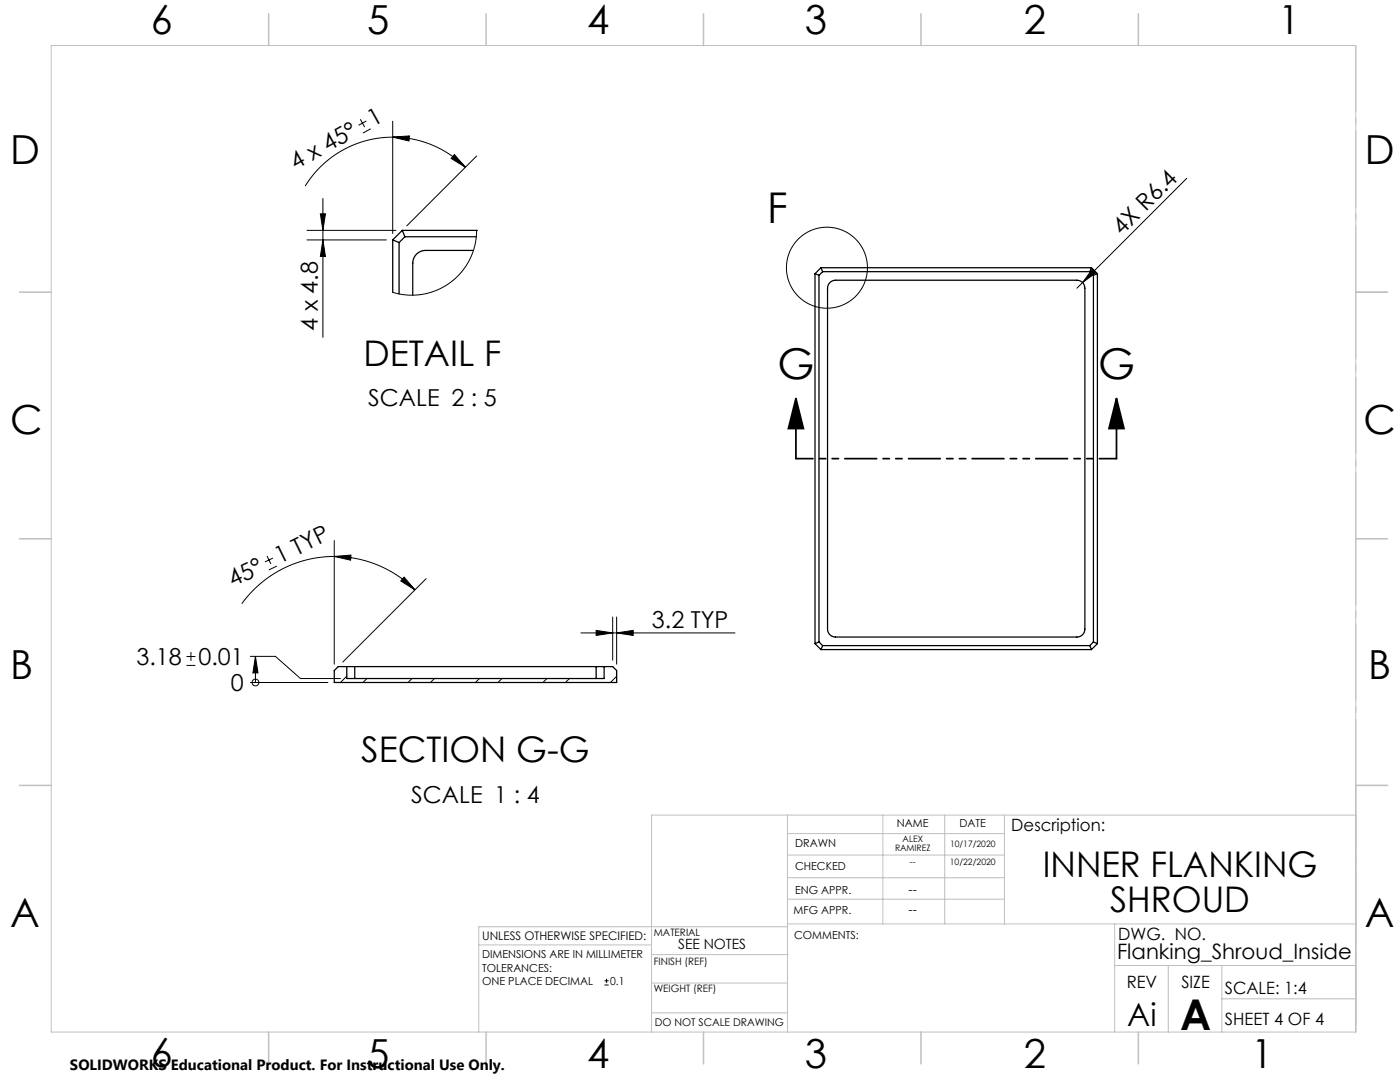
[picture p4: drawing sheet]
<svg xmlns="http://www.w3.org/2000/svg" width="279mm" height="216mm" viewBox="0 0 279 216" stroke-linecap="round" stroke-linejoin="round" font-family="sans-serif">
<g fill="none" stroke="#000" stroke-width=".2">
<path d="M64.4 39.6v27.7M71.9 23.8l.9 1.6M73.1 24.1l-1.5 .9M74 25.7l-1.6 .9M78.4 24.2v22.4M78.4 27.4l3.3-.3-.1 1zM78.4 27.4a20.5 20.5 0 0 1 14.5 6M78.4 27.4a20.5 20.5 0 0 0-17.5 9.7M90.7 30.8l2.2 2.6-2.9-1.8zM95.1 31.1l-13.9 14M236.8 35.6l-21.9 21.9M61.3 46h17.7"/>
<path d="M61.3 47.9h15.8M63.9 42.7h1l-.5 3.3zM64.4 47.9l.5 3.3h-1zM95.1 46h.1M95.1 46l-.3 3-1.1 2.9-1.7 2.5-2.2 2-2.6 1.5-2.8 .8-3 .2-3-.6M218 53.7l.7 .7-2.7 2zM53.3 110.9l.8 1.6M54.5 111.3l-1.6 .8M55.3 112.9l-1.6 .8M66.7 107.9v24.6M66.7 111l3.3-.2v1zM66.7 111a22.8 22.8 0 0 1 16.1 6.7"/>
<path d="M66.7 111a22.8 22.8 0 0 0-18.5 9.5M80.6 115.2l2.2 2.5-2.8-1.8zM85.1 115.5l-16.7 16.6M37.2 132.8h1.8M37.2 131h1.8M38.1 130.1v1.8M50 136.2h15.4M50 131h5l5 4.4h7.9M51 136.2h.1M51 131l.5 3.3h-1zM51 131v5.2M69.2 134.9l-1.3 1.3"/>
<path d="M73.2 135.4l-.8 .8M82.2 135.4l-.8 .8M86.7 135.4l-.8 .8M95.7 135.4l-.8 .8M100.2 135.4l-.8 .8M109.2 135.4l-.8 .8M113.6 135.4l-.8 .8M115.9 126.3h30.8M119 125.8l3.3 .5-3.3 .5zM122.3 123.1v8.6M123.1 134.9l-1.3 1.3M123.1 126.3l3.3-.5v1z"/>
<path d="M123.1 123.1v9.4M120.6 196.5h.9M120.6 195.7h.9M121.1 195.3v.8"/>
<circle cx="165" cy="53.4" r="8.1"/>
<circle cx="51" cy="136.2" r=".68"/>
</g>
<path d="M158.8 79.5l1.5 6h-3zM158.8 79.5v12M222.8 79.5l1.5 6h-3zM222.8 79.5v12" fill="none" stroke="#000" stroke-width=".35"/>
<path d="M222.8 91.5h-64" fill="none" stroke="#000" stroke-width=".35" stroke-dasharray="6.3 1.3 1.3 1.3 1.3 1.3" stroke-dashoffset="2.9"/>
<path d="M270.6 9.1v49.2M270.6 58.3v49.2M270.6 107.5v49.2M270.6 156.7v49.2" fill="none" stroke="#c0c0c0" stroke-width=".2" stroke-dasharray="15.2 1.3 1.3 1.3" stroke-dashoffset="2.1"/>
<g fill="none" stroke="#c0c0c0" stroke-width=".2">
<path d="M10.2 9.1h260.4v196.8h-260.4zM270.6 58.3h6.3M270.6 156.7h6.3M157.2 162.6v43.3M157.2 175.1h43.3M157.2 170.6h43.3M157.2 166.3h43.3M157.2 179.4h43.3M176.2 162.6v21.8M188.5 162.6v21.8M200.5 162.6v21.8M95.5 188.5h34.5"/>
<path d="M130 196.2h27.2M130 190.5h27.3M157.2 184.4h113.4M157.2 184.9h-61.7v21M222.5 184.4v21.5M222.5 192.7h48.1M233.2 192.7v13.2M243.9 199.3h26.7M243.9 192.7v13.2M130 202.1h27.2M270.6 204.4v-41.8h-140.6v43.3"/>
</g>
<g fill="none" stroke="#c0c0c0" stroke-width=".3">
<path d="M53.6 2.7v6.4M97 2.7v6.4M140.4 2.7v6.4M183.8 2.7v6.4M227.2 2.7v6.4M3.9 58.3h6.3M270.6 58.3h6.3M3.9 107.5h6.3M270.6 107.5h6.3M3.9 156.7h6.3M270.6 156.7h6.3M53.6 205.9v6.4"/>
<path d="M97 205.9v6.4M140.4 205.9v6.4M183.8 205.9v6.4M227.2 205.9v6.4"/>
</g>
<g fill="#000">
<path d="M218 53.7l.7 .7-2.7 2zM51 131l.5 3.3h-1z"/>
<path d="M90.7 30.8l2.2 2.6-2.9-1.8zM78.4 27.4l3.3-.3-.1 1z"/>
<path d="M63.9 42.7h1l-.5 3.3zM64.4 47.9l.5 3.3h-1z"/>
<path d="M222.8 79.5l1.5 6h-3zM158.8 79.5l1.5 6h-3z"/>
<path d="M80.6 115.2l2.2 2.5-2.8-1.8zM66.7 111l3.3-.2v1z"/>
<path d="M119 125.8l3.3 .5-3.3 .5zM123.1 126.3l3.3-.5v1z"/>
</g>
<g fill="none" stroke="#000" stroke-width=".25">
<path d="M78.4 47.9v10.4M78.4 47.9l1.2 .5M79.6 48.4v10.3M80.3 46l.5 1.2M80.3 46h14.8M80.3 46l-1.9 1.9M80.8 47.2l-1.2 1.2M80.8 47.2h14.3M94.5 50h-9.6a2.54 2.54 0 0 0-2.5 2.5v6.4M162.7 54.6v73.8M162.7 54.6l.7 .3M163.4 54.9v73.2"/>
<path d="M163.8 53.4l.4 .8M163.8 53.4h54M163.8 53.4l-1.1 1.2M164.2 54.2l-.8 .7M164.2 54.2h53.3M165.6 56.4l.5-.4 .6-.1h48.2a1.59 1.59 0 0 1 1.6 1.6v68a1.59 1.59 0 0 1-1.6 1.6h-48.2a1.59 1.59 0 0 1-1.5-1.6v-68l.1-.6zM217.5 54.2l.7 .7M217.8 53.4l-.3 .8M217.8 53.4l1.2 1.2M218.2 54.9v73.2M219 54.6v73.8M219 54.6l-.8 .3"/>
<path d="M69.2 133h1.6M69.2 133v2.4h51.4v-2.4M69.2 133h-1.7l-.8 .8v2.4h56.4v-2.4l-.8-.8h-1.7M70.8 133h48.2M70.8 133v2.4M119 133h1.6M119 133v2.4M162.7 128.4l1.1 1.2M163.4 128.1l.8 .7M163.4 128.1l-.7 .3M163.8 129.6h54M164.2 128.8h53.3"/>
<path d="M164.2 128.8l-.4 .8M217.5 128.8l.3 .8M218.2 128.1l-.7 .7M218.2 128.1l.8 .3M219 128.4l-1.2 1.2"/>
</g>
<g font-size="8.5">
<text x="153.1" y="44.4">F</text>
<text x="155.2" y="75.7">G</text>
<text x="219.1" y="75.7">G</text>
<text x="235.5" y="205.4">A</text>
</g>
<g font-size="8">
<text x="30.1" y="6.8">6</text>
<text x="73.3" y="6.9">5</text>
<text x="117.2" y="6.9">4</text>
<text x="160.6" y="6.9">3</text>
<text x="204.3" y="6.9">2</text>
<text x="255.1" y="6.9">1</text>
<text x="2.1" y="32.7">D</text>
<text x="272.4" y="32.7">D</text>
<text x="2.1" y="86.5">C</text>
<text x="272.1" y="86.5">C</text>
<text x="2.1" y="135.6">B</text>
<text x="273.1" y="135.6">B</text>
<text x="2.1" y="185.1">A</text>
<text x="272.4" y="185.1">A</text>
<text x="30.1" y="212.9">6</text>
<text x="73.3" y="213">5</text>
<text x="117.2" y="213">4</text>
<text x="160.6" y="213">3</text>
<text x="204.3" y="213">2</text>
<text x="249.7" y="213">1</text>
</g>
<g font-size="7.1">
<text x="72.6" y="73.1">DETAIL F</text>
<text x="72.1" y="152.1">SECTION G-G</text>
<text x="208.1" y="174.9">INNER FLANKING</text>
<text x="221.6" y="182">SHROUD</text>
</g>
<text font-size="6.3" x="225" y="204.6">Ai</text>
<g font-size="4.7">
<text x="74.5" y="25.3" transform="rotate(-29 74.5 25.3)">1</text>
<text x="59" y="34" transform="rotate(-29 59 34)">4 x 45°</text>
<text x="223.9" y="47.1" transform="rotate(-45 223.9 47.1)">4X R6.4</text>
<text x="63.4" y="66" transform="rotate(-90 63.4 66)">4 x 4.8</text>
<text x="73.5" y="81">SCALE 2 : 5</text>
<text x="55.8" y="112.6" transform="rotate(-26 55.8 112.6)">1 TYP</text>
<text x="46.5" y="117.2" transform="rotate(-26 46.5 117.2)">45°</text>
<text x="130.1" y="125.3">3.2 TYP</text>
<text x="27.2" y="132.7">3.18</text>
<text x="39.6" y="132.7">0.01</text>
<text x="46.1" y="137.9">0</text>
<text x="82.1" y="160.3">SCALE 1 : 4</text>
</g>
<text font-size="4.2" x="222.9" y="191.3">Flanking_Shroud_Inside</text>
<g font-size="3.4">
<text x="201.8" y="165.9">Description:</text>
<text x="223.2" y="187.6">DWG. NO.</text>
<text x="224.9" y="197.2">REV</text>
<text x="235.8" y="197.2">SIZE</text>
<text x="244.4" y="198.4">SCALE: 1:4</text>
<text x="244.4" y="204.6">SHEET 4 OF 4</text>
</g>
<text font-size="3" x="14" y="213.5">SOLIDWORKS Educational Product. For Instructional Use Only.</text>
<text font-size="2.8" x="135.3" y="189.4">SEE NOTES</text>
<g font-size="2.5">
<text x="181.3" y="178.3">--</text>
<text x="181.3" y="182.3">--</text>
</g>
<text font-size="2.4" x="96.2" y="187.5">UNLESS OTHERWISE SPECIFIED:</text>
<g font-size="2.2">
<text x="179" y="165.1">NAME</text>
<text x="191.5" y="165.1">DATE</text>
<text x="158.7" y="169">DRAWN</text>
<text x="158.7" y="173.5">CHECKED</text>
<text x="158.7" y="178.3">ENG APPR.</text>
<text x="158.4" y="182.4">MFG APPR.</text>
<text x="96.2" y="191.2">DIMENSIONS ARE IN MILLIMETER</text>
<text x="158.5" y="187.4">COMMENTS:</text>
<text x="96.2" y="193.9">TOLERANCES:</text>
<text x="96.2" y="196.5">ONE PLACE DECIMAL</text>
<text x="121.8" y="196.5">0.1</text>
</g>
<text font-size="2.1" x="130.7" y="204.6">DO NOT SCALE DRAWING</text>
<g font-size="2">
<text x="130.5" y="186.8">MATERIAL</text>
<text x="130.5" y="192.5">FINISH (REF)</text>
<text x="130.5" y="198">WEIGHT (REF)</text>
</g>
<g font-size="1.8">
<text x="180.1" y="168">ALEX</text>
<text x="178.6" y="169.7">RAMIREZ</text>
<text x="181.6" y="172.6">--</text>
<text x="189.6" y="172.6">10/22/2020</text>
<text x="189.6" y="169">10/17/2020</text>
</g>
</svg>
